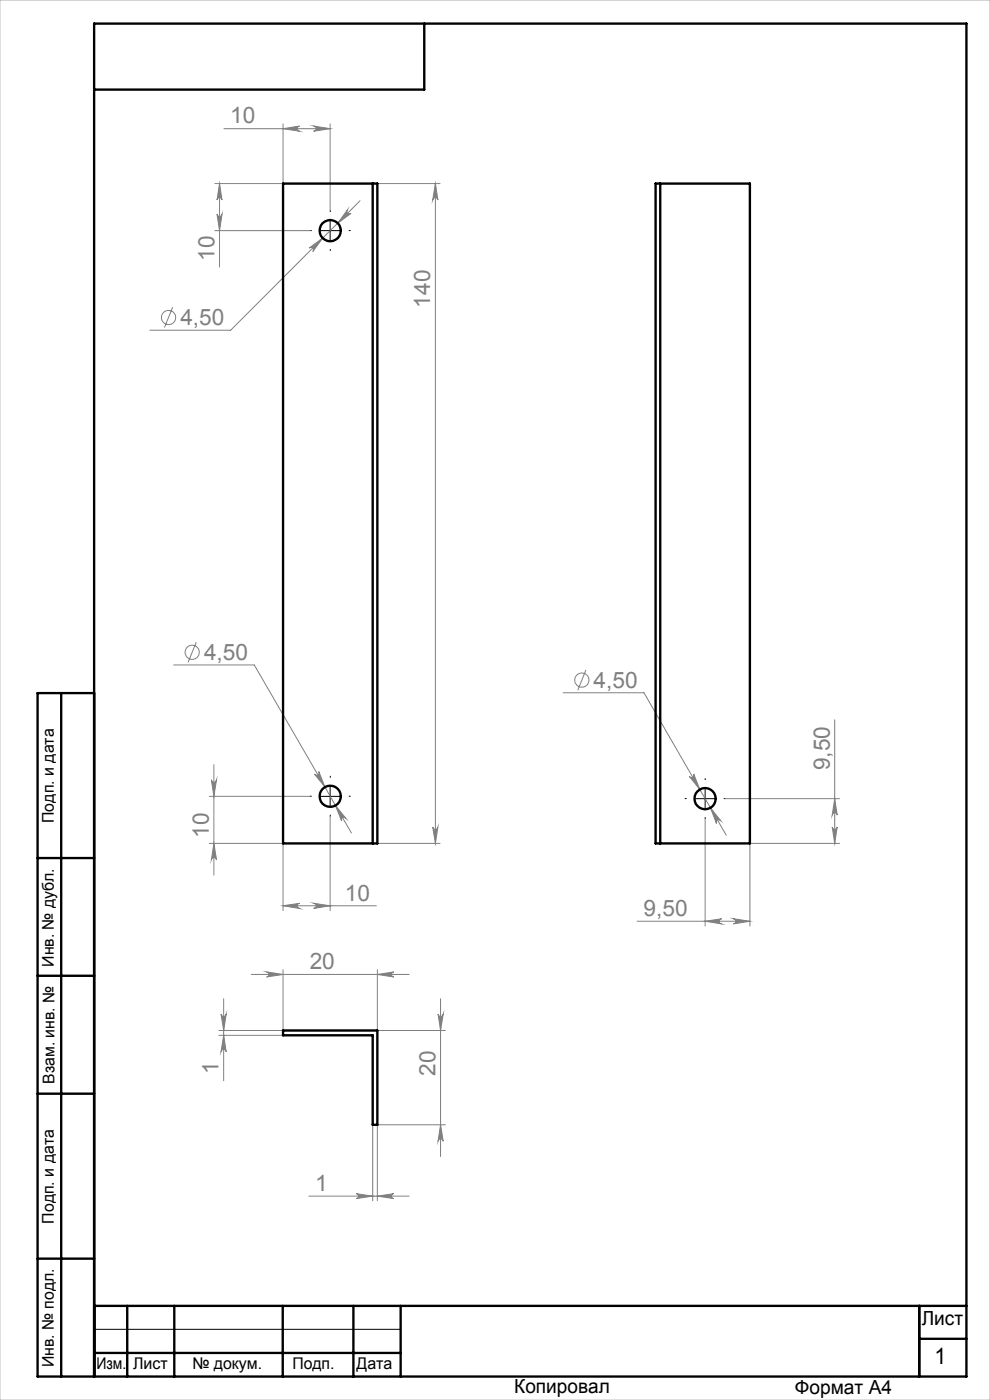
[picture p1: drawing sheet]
<svg xmlns="http://www.w3.org/2000/svg" width="210mm" height="297mm" viewBox="0 0 210 297" stroke-linecap="round" stroke-linejoin="round" font-family="sans-serif">
<g fill="none" stroke="#808080" stroke-width=".21">
<path d="M46.6 38.9l.5 3.5a.53 .53 0 0 0-.5-.5 .53 .53 0 0 0-.6 .5zM46.6 38.9v17.8M47.5 27.3h22.5M60 26.3v12.6h-14.4M60 27.3l3.5-.6a.55 .55 0 0 0-.5 .6 .55 .55 0 0 0 .5 .5zM66.5 26.7l3.5 .6-3.5 .5a.55 .55 0 0 0 .6-.5 .55 .55 0 0 0-.6-.6zM70 26.3v18.4M80 38.9h13.3M92.4 38.9l.5 3.5a.55 .55 0 0 0-.6-.5 .55 .55 0 0 0-.5 .5zM92.4 38.9v140M45.6 48.9h20.2M46 45.4a.53 .53 0 0 0 .6 .5 .53 .53 0 0 0 .5-.5l-.5 3.5z"/>
<path d="M65.6 52.6l2.8-2.1-2 2.9a.54 .54 0 0 0-.1-.8 .54 .54 0 0 0-.7 0zM73.7 44.5a.54 .54 0 0 0 0 .7 .54 .54 0 0 0 .8 .1l-2.9 2zM76.4 42.6l-27.5 27.5h-17.1M36.6 65.2l-1.7 4.3M41.6 136.2l-1.7 4.3M36.8 141.1h17.1l20.6 35.6M119.5 147h17.1l17.5 30.2M124.3 142.1l-1.7 4.3M177.1 152.7v26.2M44.4 178.9h15.6v14.3M44.4 168.9h21.4M44.8 165.4a.55 .55 0 0 0 .6 .6 .55 .55 0 0 0 .5-.6l-.5 3.5z"/>
<path d="M45.4 178.9l.5 3.5a.55 .55 0 0 0-.5-.5 .55 .55 0 0 0-.6 .5zM45.4 162.2v23.5M66.7 164.2a.53 .53 0 0 0 .7 .2 .53 .53 0 0 0 .2-.7l1.3 3.3zM70 173.2v20M71.2 170.9l2.2 2.7a.53 .53 0 0 0-.7-.1 .53 .53 0 0 0-.2 .7zM80 178.9h13.3M91.8 175.4a.55 .55 0 0 0 .5 .5 .55 .55 0 0 0 .6-.5l-.5 3.5zM146.2 164.7a.53 .53 0 0 0 .7 .2 .53 .53 0 0 0 .2-.7l1.3 3.3zM149.6 173.7v22.8M150.7 171.4l2.2 2.7a.54 .54 0 0 0-.7-.1 .54 .54 0 0 0-.2 .7zM153.8 169.4h24.3M176.5 175.4a.53 .53 0 0 0 .6 .5 .53 .53 0 0 0 .5-.5l-.5 3.5z"/>
<path d="M177.1 169.4l.5 3.5a.53 .53 0 0 0-.5-.5 .53 .53 0 0 0-.6 .5zM178.1 178.9h-19v17.6M60 192.2h19.8M60 192.2l3.5-.6a.55 .55 0 0 0-.5 .6 .55 .55 0 0 0 .5 .5zM66.5 191.6l3.5 .6-3.5 .5a.55 .55 0 0 0 .6-.5 .55 .55 0 0 0-.6-.6zM135.1 195.4h24M149.6 195.4l3.5-.5a.55 .55 0 0 0-.5 .6 .55 .55 0 0 0 .5 .5zM155.6 194.9l3.5 .5-3.5 .6a.55 .55 0 0 0 .5-.5 .55 .55 0 0 0-.5-.6zM46.4 219.6h13.6M46.9 215.1a.55 .55 0 0 0 .5 .5 .55 .55 0 0 0 .6-.5l-.6 3.5zM47.4 219.6l.6 3.5a.55 .55 0 0 0-.6-.5 .55 .55 0 0 0-.5 .5zM47.4 211.9v17.4"/>
<path d="M53.3 206.7h33.5M56.6 206.2l3.4 .5-3.4 .6a.53 .53 0 0 0 .5-.6 .53 .53 0 0 0-.5-.5zM60 205.7v12.9h-13.6M80 205.7v12.9h14.5M80 206.7l3.5-.5a.53 .53 0 0 0-.5 .5 .53 .53 0 0 0 .5 .6zM92.9 215.1a.55 .55 0 0 0 .6 .5 .55 .55 0 0 0 .5-.5l-.5 3.5zM93.5 211.9v33.5M79.1 238.6v16.1M93.5 238.6l.5 3.5a.55 .55 0 0 0-.5-.5 .55 .55 0 0 0-.6 .5zM94.5 238.6h-14.5v16.1M65.5 253.7h21.3M75.5 253.2l3.6 .5-3.6 .6a.53 .53 0 0 0 .6-.6 .53 .53 0 0 0-.6-.5z"/>
<path d="M80 253.7l3.5-.5a.53 .53 0 0 0-.5 .5 .53 .53 0 0 0 .5 .6z"/>
<circle cx="35.7" cy="67.3" r="1.51"/>
<circle cx="40.8" cy="138.4" r="1.5"/>
<circle cx="123.4" cy="144.3" r="1.51"/>
</g>
<path d="M66.1 48.9h-.3M70.1 44.9v-.2M70.1 52.9v.3M74.1 48.9h.2M66.1 168.9h-.3M70.1 164.9v-.2M70.1 172.9v.3M74.1 168.9h.2M145.6 169.4h-.3M149.6 165.4v-.2M149.6 173.4v.3M153.6 169.4h.2" fill="none" stroke="#000" stroke-width=".21" stroke-dasharray="15.2 1.3 1.3 1.3"/>
<path d="M68.1 48.9h3.9M70 46.9v4M68.1 168.9h3.9M70 166.9v4M147.6 169.4h4M149.6 167.4v4M20 282h65" fill="none" stroke="#000" stroke-width=".21"/>
<g fill="none" stroke="#000" stroke-width=".5">
<path d="M90 5v14h-70M13 147v145M20 147h-12v145h197v-287h-185v287M8 182h12M8 207h12M8 232h12M8 267h12M20 277h185M27 277v15M37 277v15M60 277v15M75 277v15"/>
<path d="M85 277v15M195 277v15M20 287h65M195 284h10"/>
</g>
<path d="M0 0h210v297h-210z" fill="none" stroke="#c0c0c0" stroke-width=".21"/>
<g fill="#808080">
<path d="M66.5 26.7l3.5 .6-3.5 .5a.55 .55 0 0 0 .6-.5 .55 .55 0 0 0-.6-.6zM60 27.3l3.5-.6a.55 .55 0 0 0-.5 .6 .55 .55 0 0 0 .5 .5zM66.5 191.6l3.5 .6-3.5 .5a.55 .55 0 0 0 .6-.5 .55 .55 0 0 0-.6-.6zM60 192.2l3.5-.6a.55 .55 0 0 0-.5 .6 .55 .55 0 0 0 .5 .5zM155.6 194.9l3.5 .5-3.5 .6a.55 .55 0 0 0 .5-.5 .55 .55 0 0 0-.5-.6zM149.6 195.4l3.5-.5a.55 .55 0 0 0-.5 .6 .55 .55 0 0 0 .5 .5z"/>
<path d="M73.7 44.5l-2.1 2.8 2.9-2a.54 .54 0 0 1-.8-.1 .54 .54 0 0 1 0-.7zM65.6 52.6a.54 .54 0 0 1 .7 0 .54 .54 0 0 1 .1 .8l2-2.9zM71.2 170.9l1.3 3.3a.53 .53 0 0 1 .2-.7 .53 .53 0 0 1 .7 .1zM66.7 164.2l2.2 2.8-1.3-3.3a.53 .53 0 0 1-.2 .7 .53 .53 0 0 1-.7-.2zM150.7 171.4l1.3 3.3a.54 .54 0 0 1 .2-.7 .54 .54 0 0 1 .7 .1zM146.2 164.7l2.2 2.8-1.3-3.3a.53 .53 0 0 1-.1 .7 .53 .53 0 0 1-.8-.2zM75.5 253.2l3.6 .5-3.6 .6a.53 .53 0 0 0 .6-.6 .53 .53 0 0 0-.6-.5zM80 253.7l3.5-.5a.53 .53 0 0 0-.5 .5 .53 .53 0 0 0 .5 .6z"/>
<path d="M80 206.7l3.5-.5a.53 .53 0 0 0-.5 .5 .53 .53 0 0 0 .5 .6zM56.6 206.2l3.4 .5-3.4 .6a.53 .53 0 0 0 .5-.6 .53 .53 0 0 0-.5-.5z"/>
<path d="M46 45.4a.53 .53 0 0 0 .6 .5 .53 .53 0 0 0 .5-.5l-.5 3.5zM46.6 38.9l.5 3.5a.53 .53 0 0 0-.5-.5 .53 .53 0 0 0-.6 .5zM93.5 238.6l.5 3.5a.55 .55 0 0 0-.5-.5 .55 .55 0 0 0-.6 .5zM92.9 215.1a.55 .55 0 0 0 .6 .5 .55 .55 0 0 0 .5-.5l-.5 3.5z"/>
<path d="M44.8 165.4a.55 .55 0 0 0 .6 .6 .55 .55 0 0 0 .5-.6l-.5 3.5zM45.4 178.9l.5 3.5a.55 .55 0 0 0-.5-.5 .55 .55 0 0 0-.6 .5zM92.4 38.9l.5 3.5a.55 .55 0 0 0-.6-.5 .55 .55 0 0 0-.5 .5zM91.8 175.4a.55 .55 0 0 0 .5 .5 .55 .55 0 0 0 .6-.5l-.5 3.5zM177.1 169.4l.5 3.5a.53 .53 0 0 0-.5-.5 .53 .53 0 0 0-.6 .5zM176.5 175.4a.53 .53 0 0 0 .6 .5 .53 .53 0 0 0 .5-.5l-.5 3.5zM46.9 215.1a.55 .55 0 0 0 .5 .5 .55 .55 0 0 0 .6-.5l-.6 3.5zM47.4 219.6l.6 3.5a.55 .55 0 0 0-.6-.5 .55 .55 0 0 0-.5 .5z"/>
</g>
<g fill="none" stroke="#000" stroke-width=".5">
<path d="M60 38.9h20v140h-20zM79.1 38.9v140M139.1 38.9h20v140h-20zM140.1 38.9v140M60 218.6h20v20h-.9v-19h-19.1z"/>
<circle cx="70" cy="48.9" r="2.24"/>
<circle cx="70" cy="168.9" r="2.25"/>
<circle cx="149.6" cy="169.4" r="2.24"/>
</g>
<g font-size="4.8" fill="#808080">
<text x="48.8" y="26.2">10</text>
<text x="45.5" y="55.3" transform="rotate(-90 45.5 55.3)">10</text>
<text x="91.3" y="65.3" transform="rotate(-90 91.3 65.3)">140</text>
<text x="38.3" y="68.9">4,50</text>
<text x="43.3" y="140">4,50</text>
<text x="125.9" y="145.9">4,50</text>
<text x="176" y="163.4" transform="rotate(-90 176 163.4)">9,50</text>
<text x="44.3" y="177.7" transform="rotate(-90 44.3 177.7)">10</text>
<text x="73.2" y="191.1">10</text>
<text x="136.5" y="194.4">9,50</text>
<text x="65.7" y="205.6">20</text>
<text x="46.4" y="227.9" transform="rotate(-90 46.4 227.9)">1</text>
<text x="92.4" y="228.2" transform="rotate(-90 92.4 228.2)">20</text>
<text x="66.9" y="252.7">1</text>
</g>
<text font-size="4.8" x="198.2" y="289.5">1</text>
<g font-size="4.1">
<text x="195.5" y="281.2">Лист</text>
<text x="109.1" y="295.6">Копировал</text>
<text x="168.6" y="295.7">Формат А4</text>
</g>
<g font-size="3.4">
<text x="11.4" y="174.6" transform="rotate(-90 11.4 174.6)">Подп. и дата</text>
<text x="11.4" y="205.1" transform="rotate(-90 11.4 205.1)">Инв. № дубл.</text>
<text x="11.6" y="229.9" transform="rotate(-90 11.6 229.9)">Взам. инв. №</text>
<text x="11.4" y="259.6" transform="rotate(-90 11.4 259.6)">Подп. и дата</text>
<text x="11.4" y="290" transform="rotate(-90 11.4 290)">Инв. № подл.</text>
<text x="20.4" y="290.4">Изм.</text>
<text x="28.2" y="290.4">Лист</text>
<text x="40.8" y="290.4">№ докум.</text>
<text x="62" y="290.4">Подп.</text>
<text x="75.6" y="290.4">Дата</text>
</g>
</svg>
